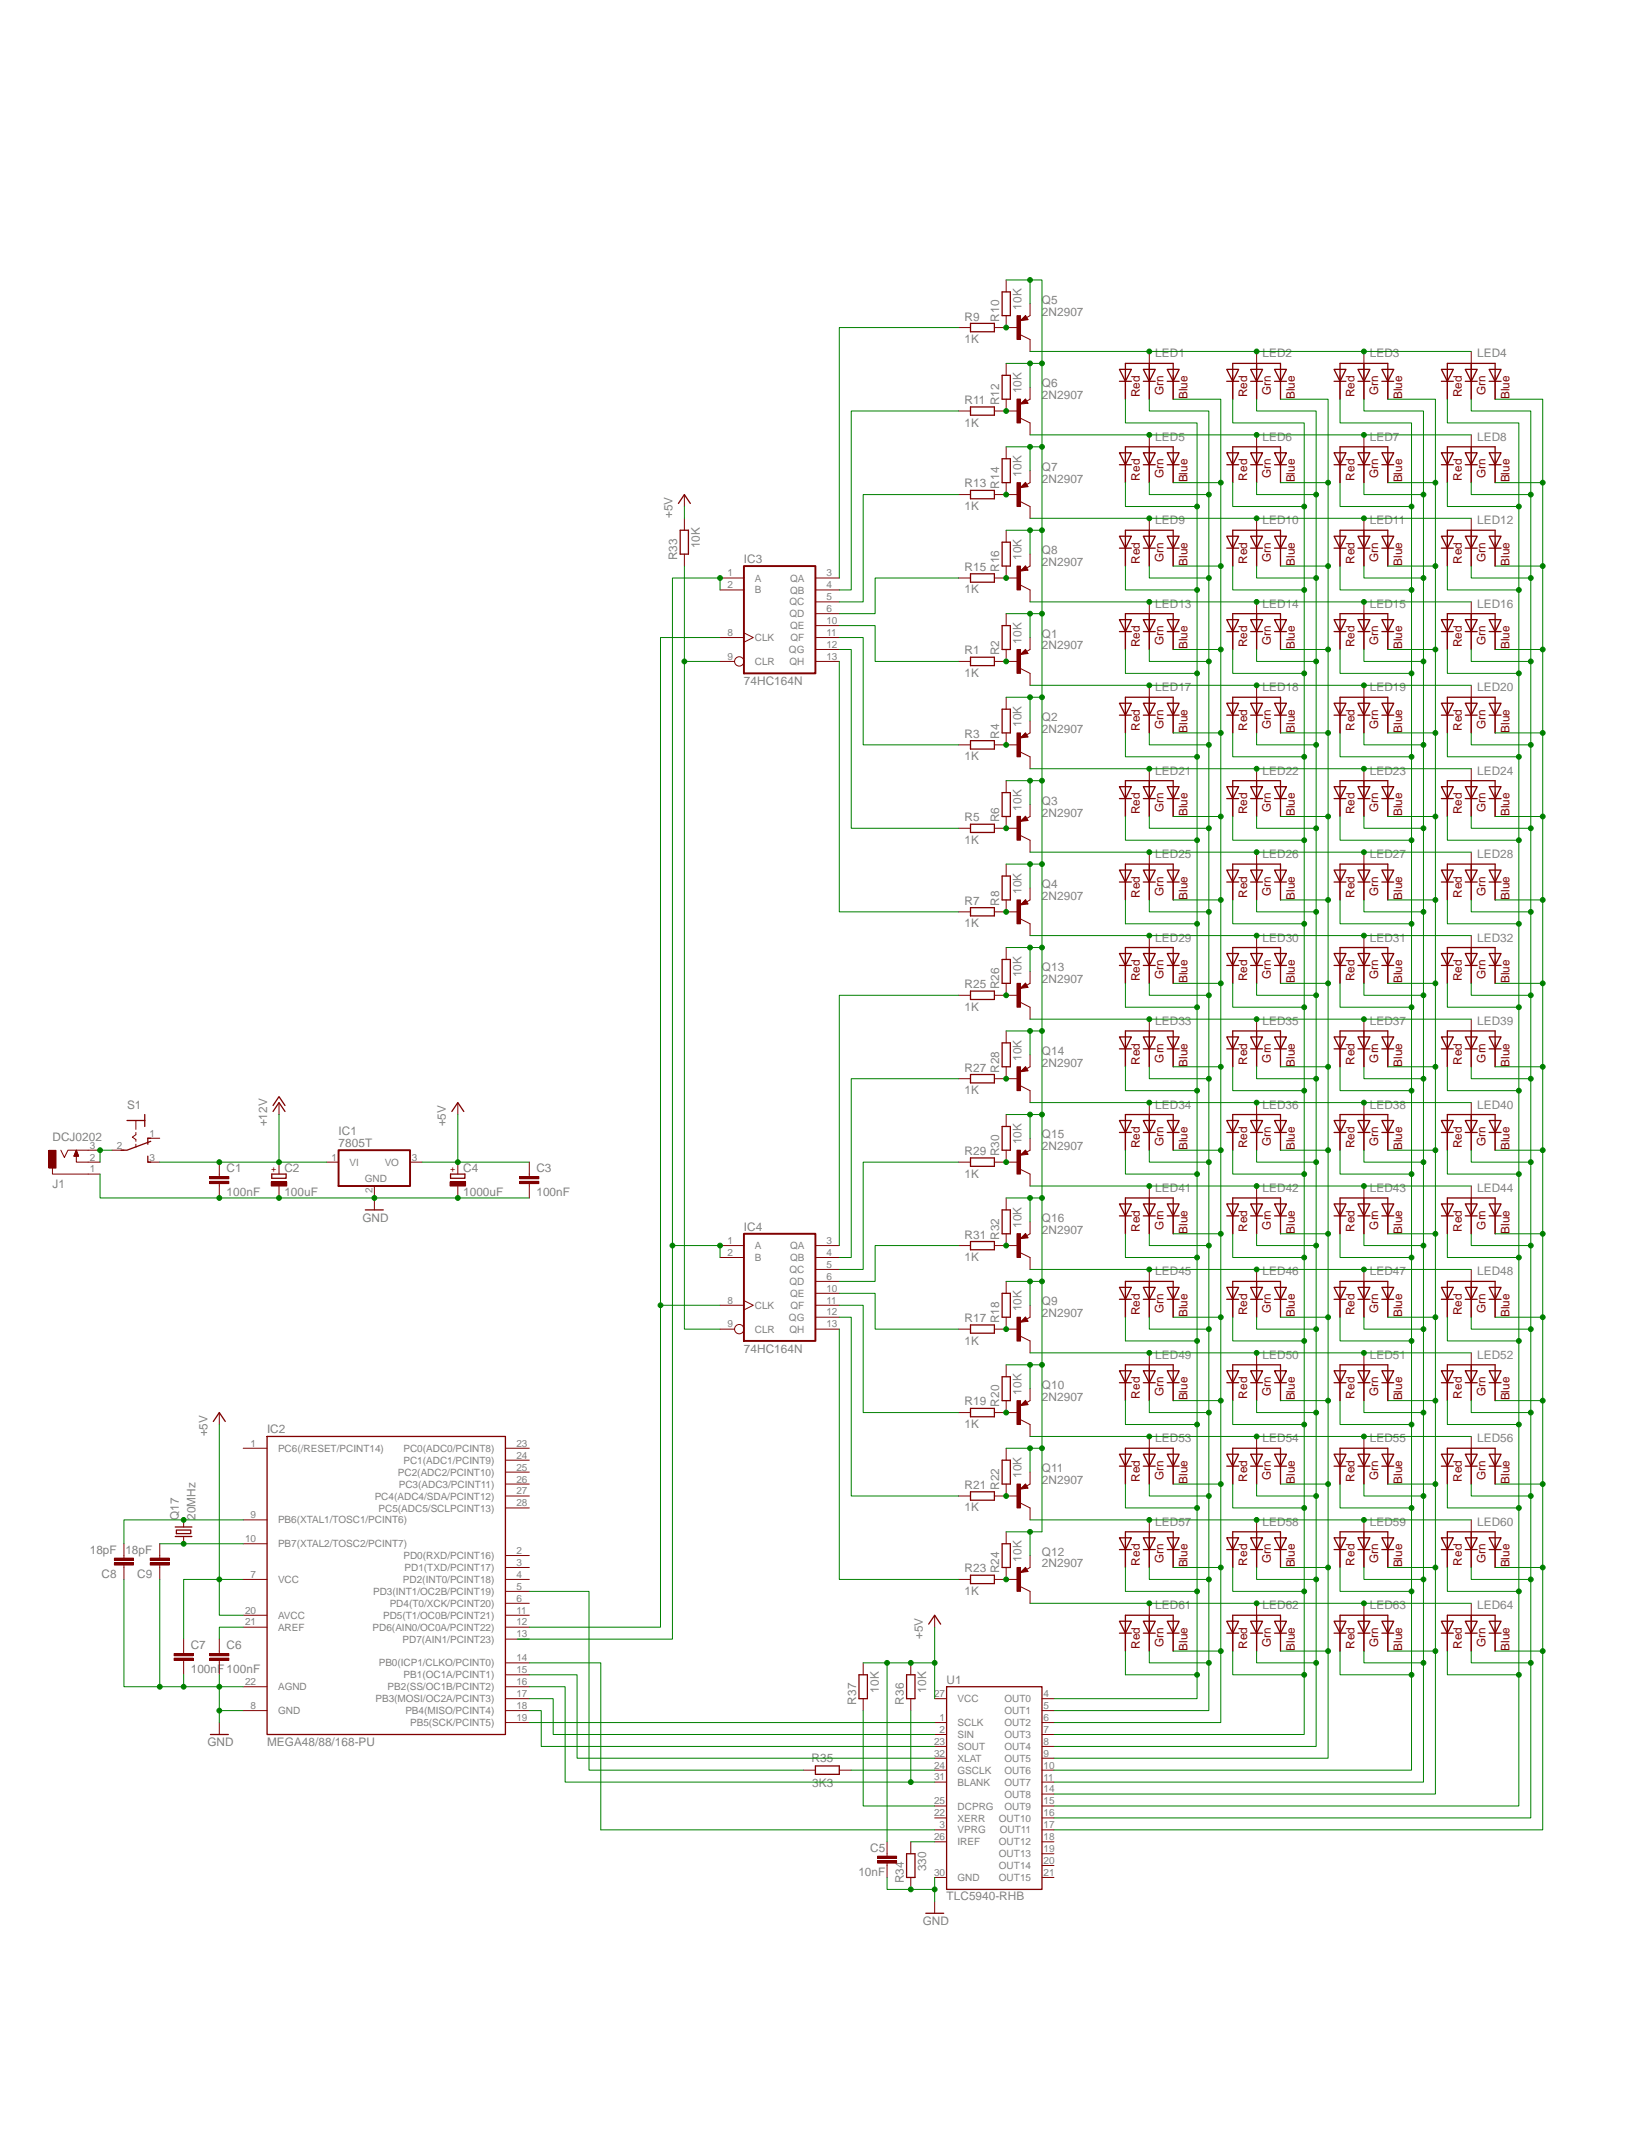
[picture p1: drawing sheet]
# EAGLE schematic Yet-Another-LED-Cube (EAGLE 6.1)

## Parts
C1  100nF  C-EU025-024X044  [C025-024X044]
C2  100uF  CPOL-EUE2.5-7  [E2,5-7]
C3  100nF  C-EU025-024X044  [C025-024X044]
C4  1000uF  CPOL-EUE3.5-10  [E3,5-10]
C5  10nF  C-EU025-024X044  [C025-024X044]
C6  100nF  C-EU025-024X044  [C025-024X044]
C7  100nF  C-EU025-024X044  [C025-024X044]
C8  18pF  C-EU025-024X044  [C025-024X044]
C9  18pF  C-EU025-024X044  [C025-024X044]
IC1  7805T  [TO220H]
IC2  MEGA48/88/168-PU  [DIL28-3]
IC3  74HC164N  [DIL14]
IC4  74HC164N  [DIL14]
J1  DCJ0202  [DCJ0202]
LED1  RGBLED_CAA  [LED5MMRGB2]
LED2  RGBLED_CAA  [LED5MMRGB2]
LED3  RGBLED_CAA  [LED5MMRGB2]
LED4  RGBLED_CAA  [LED5MMRGB2]
LED5  RGBLED_CAA  [LED5MMRGB2]
LED6  RGBLED_CAA  [LED5MMRGB2]
LED7  RGBLED_CAA  [LED5MMRGB2]
LED8  RGBLED_CAA  [LED5MMRGB2]
LED9  RGBLED_CAA  [LED5MMRGB2]
LED10  RGBLED_CAA  [LED5MMRGB2]
LED11  RGBLED_CAA  [LED5MMRGB2]
LED12  RGBLED_CAA  [LED5MMRGB2]
LED13  RGBLED_CAA  [LED5MMRGB2]
LED14  RGBLED_CAA  [LED5MMRGB2]
LED15  RGBLED_CAA  [LED5MMRGB2]
LED16  RGBLED_CAA  [LED5MMRGB2]
LED17  RGBLED_CAA  [LED5MMRGB2]
LED18  RGBLED_CAA  [LED5MMRGB2]
LED19  RGBLED_CAA  [LED5MMRGB2]
LED20  RGBLED_CAA  [LED5MMRGB2]
LED21  RGBLED_CAA  [LED5MMRGB2]
LED22  RGBLED_CAA  [LED5MMRGB2]
LED23  RGBLED_CAA  [LED5MMRGB2]
LED24  RGBLED_CAA  [LED5MMRGB2]
LED25  RGBLED_CAA  [LED5MMRGB2]
LED26  RGBLED_CAA  [LED5MMRGB2]
LED27  RGBLED_CAA  [LED5MMRGB2]
LED28  RGBLED_CAA  [LED5MMRGB2]
LED29  RGBLED_CAA  [LED5MMRGB2]
LED30  RGBLED_CAA  [LED5MMRGB2]
LED31  RGBLED_CAA  [LED5MMRGB2]
LED32  RGBLED_CAA  [LED5MMRGB2]
LED33  RGBLED_CAA  [LED5MMRGB2]
LED34  RGBLED_CAA  [LED5MMRGB2]
LED35  RGBLED_CAA  [LED5MMRGB2]
LED36  RGBLED_CAA  [LED5MMRGB2]
LED37  RGBLED_CAA  [LED5MMRGB2]
LED38  RGBLED_CAA  [LED5MMRGB2]
LED39  RGBLED_CAA  [LED5MMRGB2]
LED40  RGBLED_CAA  [LED5MMRGB2]
LED41  RGBLED_CAA  [LED5MMRGB2]
LED42  RGBLED_CAA  [LED5MMRGB2]
LED43  RGBLED_CAA  [LED5MMRGB2]
LED44  RGBLED_CAA  [LED5MMRGB2]
LED45  RGBLED_CAA  [LED5MMRGB2]
LED46  RGBLED_CAA  [LED5MMRGB2]
LED47  RGBLED_CAA  [LED5MMRGB2]
LED48  RGBLED_CAA  [LED5MMRGB2]
LED49  RGBLED_CAA  [LED5MMRGB2]
LED50  RGBLED_CAA  [LED5MMRGB2]
LED51  RGBLED_CAA  [LED5MMRGB2]
LED52  RGBLED_CAA  [LED5MMRGB2]
LED53  RGBLED_CAA  [LED5MMRGB2]
LED54  RGBLED_CAA  [LED5MMRGB2]
LED55  RGBLED_CAA  [LED5MMRGB2]
LED56  RGBLED_CAA  [LED5MMRGB2]
LED57  RGBLED_CAA  [LED5MMRGB2]
LED58  RGBLED_CAA  [LED5MMRGB2]
LED59  RGBLED_CAA  [LED5MMRGB2]
LED60  RGBLED_CAA  [LED5MMRGB2]
LED61  RGBLED_CAA  [LED5MMRGB2]
LED62  RGBLED_CAA  [LED5MMRGB2]
LED63  RGBLED_CAA  [LED5MMRGB2]
LED64  RGBLED_CAA  [LED5MMRGB2]
Q1  2N2907  [TO18]
Q2  2N2907  [TO18]
Q3  2N2907  [TO18]
Q4  2N2907  [TO18]
Q5  2N2907  [TO18]
Q6  2N2907  [TO18]
Q7  2N2907  [TO18]
Q8  2N2907  [TO18]
Q9  2N2907  [TO18]
Q10  2N2907  [TO18]
Q11  2N2907  [TO18]
Q12  2N2907  [TO18]
Q13  2N2907  [TO18]
Q14  2N2907  [TO18]
Q15  2N2907  [TO18]
Q16  2N2907  [TO18]
Q17  20MHz  CRYSTALHC49S  [HC49/S]
R1  1K  R-EU_0204/2V  [0204V]
R2  10K  R-EU_0204/2V  [0204V]
R3  1K  R-EU_0204/2V  [0204V]
R4  10K  R-EU_0204/2V  [0204V]
R5  1K  R-EU_0204/2V  [0204V]
R6  10K  R-EU_0204/2V  [0204V]
R7  1K  R-EU_0204/2V  [0204V]
R8  10K  R-EU_0204/2V  [0204V]
R9  1K  R-EU_0204/2V  [0204V]
R10  10K  R-EU_0204/2V  [0204V]
R11  1K  R-EU_0204/2V  [0204V]
R12  10K  R-EU_0204/2V  [0204V]
R13  1K  R-EU_0204/2V  [0204V]
R14  10K  R-EU_0204/2V  [0204V]
R15  1K  R-EU_0204/2V  [0204V]
R16  10K  R-EU_0204/2V  [0204V]
R17  1K  R-EU_0204/2V  [0204V]
R18  10K  R-EU_0204/2V  [0204V]
R19  1K  R-EU_0204/2V  [0204V]
R20  10K  R-EU_0204/2V  [0204V]
R21  1K  R-EU_0204/2V  [0204V]
R22  10K  R-EU_0204/2V  [0204V]
R23  1K  R-EU_0204/2V  [0204V]
R24  10K  R-EU_0204/2V  [0204V]
R25  1K  R-EU_0204/2V  [0204V]
R26  10K  R-EU_0204/2V  [0204V]
R27  1K  R-EU_0204/2V  [0204V]
R28  10K  R-EU_0204/2V  [0204V]
R29  1K  R-EU_0204/2V  [0204V]
R30  10K  R-EU_0204/2V  [0204V]
R31  1K  R-EU_0204/2V  [0204V]
R32  10K  R-EU_0204/2V  [0204V]
R33  10K  R-EU_0204/2V  [0204V]
R34  330  R-EU_0204/2V  [0204V]
R35  3K3  R-EU_0204/2V  [0204V]
R36  10K  R-EU_0204/2V  [0204V]
R37  10K  R-EU_0204/2V  [0204V]
S1  320-916  [320-916]
U1  TLC5940-RHB  [QFN-32]

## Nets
+5V: C3.1 C4.+ C5.1 C7.1 IC1.3(VO) IC2.7(VCC) IC2.20(AVCC) R33.2 R36.2 R37.2 U1.27(VCC)
+12V: C1.1 C2.+ IC1.1(VI) S1.3(S)
GND: C1.2 C2.- C3.2 C4.- C5.2 C6.2 C7.2 C8.1 C9.1 IC1.2(GND) IC2.8(GND) IC2.22(AGND) J1.1 R34.1 U1.30(GND)
N$1: J1.2 J1.3 S1.2(P)
N$2: Q1.2(B) R1.2 R2.1
N$3: Q2.2(B) R3.2 R4.1
N$4: Q3.2(B) R5.2 R6.1
N$5: Q4.2(B) R7.2 R8.1
N$6: Q5.2(B) R9.2 R10.1
N$7: Q6.2(B) R11.2 R12.1
N$8: Q7.2(B) R13.2 R14.1
N$9: Q8.2(B) R15.2 R16.1
N$10: LED1.P$1(RED) LED5.P$1(RED) LED9.P$1(RED) LED13.P$1(RED) LED17.P$1(RED) LED21.P$1(RED) LED25.P$1(RED) LED29.P$1(RED) LED33.P$1(RED) LED34.P$1(RED) LED41.P$1(RED) LED45.P$1(RED) LED49.P$1(RED) LED53.P$1(RED) LED57.P$1(RED) LED61.P$1(RED) U1.4(OUT0)
N$11: IC3.12(QG) R5.1
N$12: IC3.11(QF) R3.1
N$13: IC3.10(QE) R1.1
N$14: IC3.3(QA) R9.1
N$15: IC3.4(QB) R11.1
N$16: IC3.5(QC) R13.1
N$17: IC3.6(QD) R15.1
N$18: LED1.P$3(GREEN) LED5.P$3(GREEN) LED9.P$3(GREEN) LED13.P$3(GREEN) LED17.P$3(GREEN) LED21.P$3(GREEN) LED25.P$3(GREEN) LED29.P$3(GREEN) LED33.P$3(GREEN) LED34.P$3(GREEN) LED41.P$3(GREEN) LED45.P$3(GREEN) LED49.P$3(GREEN) LED53.P$3(GREEN) LED57.P$3(GREEN) LED61.P$3(GREEN) U1.5(OUT1)
N$19: Q9.2(B) R17.2 R18.1
N$20: Q10.2(B) R19.2 R20.1
N$21: Q11.2(B) R21.2 R22.1
N$22: Q12.2(B) R23.2 R24.1
N$23: Q13.2(B) R25.2 R26.1
N$24: Q14.2(B) R27.2 R28.1
N$25: Q15.2(B) R29.2 R30.1
N$26: Q16.2(B) R31.2 R32.1
N$27: IC4.12(QG) R21.1
N$28: IC4.11(QF) R19.1
N$29: IC4.10(QE) R17.1
N$30: IC4.3(QA) R25.1
N$31: IC4.4(QB) R27.1
N$32: IC4.5(QC) R29.1
N$33: IC4.6(QD) R31.1
N$34: IC2.19(PB5(SCK/PCINT5)) U1.1(SCLK)
N$35: LED1.P$2(VCC) LED2.P$2(VCC) LED3.P$2(VCC) LED4.P$2(VCC) Q5.3(C)
N$36: IC2.12(PD6(AIN0/OC0A/PCINT22)) IC3.8(CLK) IC4.8(CLK)
N$37: IC3.1(A) IC3.2(B) IC4.1(A) IC4.2(B)
N$38: LED1.P$4(BLUE) LED5.P$4(BLUE) LED9.P$4(BLUE) LED13.P$4(BLUE) LED17.P$4(BLUE) LED21.P$4(BLUE) LED25.P$4(BLUE) LED29.P$4(BLUE) LED33.P$4(BLUE) LED34.P$4(BLUE) LED41.P$4(BLUE) LED45.P$4(BLUE) LED49.P$4(BLUE) LED53.P$4(BLUE) LED57.P$4(BLUE) LED61.P$4(BLUE) U1.6(OUT2)
N$39: IC2.17(PB3(MOSI/OC2A/PCINT3)) U1.2(SIN)
N$40: IC3.9(CLR) IC4.9(CLR) R33.1
N$41: LED5.P$2(VCC) LED6.P$2(VCC) LED7.P$2(VCC) LED8.P$2(VCC) Q6.3(C)
N$42: LED2.P$1(RED) LED6.P$1(RED) LED10.P$1(RED) LED14.P$1(RED) LED18.P$1(RED) LED22.P$1(RED) LED26.P$1(RED) LED30.P$1(RED) LED35.P$1(RED) LED36.P$1(RED) LED42.P$1(RED) LED46.P$1(RED) LED50.P$1(RED) LED54.P$1(RED) LED58.P$1(RED) LED62.P$1(RED) U1.7(OUT3)
N$43: LED2.P$3(GREEN) LED6.P$3(GREEN) LED10.P$3(GREEN) LED14.P$3(GREEN) LED18.P$3(GREEN) LED22.P$3(GREEN) LED26.P$3(GREEN) LED30.P$3(GREEN) LED35.P$3(GREEN) LED36.P$3(GREEN) LED42.P$3(GREEN) LED46.P$3(GREEN) LED50.P$3(GREEN) LED54.P$3(GREEN) LED58.P$3(GREEN) LED62.P$3(GREEN) U1.8(OUT4)
N$44: LED2.P$4(BLUE) LED6.P$4(BLUE) LED10.P$4(BLUE) LED14.P$4(BLUE) LED18.P$4(BLUE) LED22.P$4(BLUE) LED26.P$4(BLUE) LED30.P$4(BLUE) LED35.P$4(BLUE) LED36.P$4(BLUE) LED42.P$4(BLUE) LED46.P$4(BLUE) LED50.P$4(BLUE) LED54.P$4(BLUE) LED58.P$4(BLUE) LED62.P$4(BLUE) U1.9(OUT5)
N$45: IC3.13(QH) R7.1
N$46: LED3.P$1(RED) LED7.P$1(RED) LED11.P$1(RED) LED15.P$1(RED) LED19.P$1(RED) LED23.P$1(RED) LED27.P$1(RED) LED31.P$1(RED) LED37.P$1(RED) LED38.P$1(RED) LED43.P$1(RED) LED47.P$1(RED) LED51.P$1(RED) LED55.P$1(RED) LED59.P$1(RED) LED63.P$1(RED) U1.10(OUT6)
N$47: LED3.P$3(GREEN) LED7.P$3(GREEN) LED11.P$3(GREEN) LED15.P$3(GREEN) LED19.P$3(GREEN) LED23.P$3(GREEN) LED27.P$3(GREEN) LED31.P$3(GREEN) LED37.P$3(GREEN) LED38.P$3(GREEN) LED43.P$3(GREEN) LED47.P$3(GREEN) LED51.P$3(GREEN) LED55.P$3(GREEN) LED59.P$3(GREEN) LED63.P$3(GREEN) U1.11(OUT7)
N$48: LED3.P$4(BLUE) LED7.P$4(BLUE) LED11.P$4(BLUE) LED15.P$4(BLUE) LED19.P$4(BLUE) LED23.P$4(BLUE) LED27.P$4(BLUE) LED31.P$4(BLUE) LED37.P$4(BLUE) LED38.P$4(BLUE) LED43.P$4(BLUE) LED47.P$4(BLUE) LED51.P$4(BLUE) LED55.P$4(BLUE) LED59.P$4(BLUE) LED63.P$4(BLUE) U1.14(OUT8)
N$49: IC2.18(PB4(MISO/PCINT4)) U1.23(SOUT)
N$50: LED4.P$1(RED) LED8.P$1(RED) LED12.P$1(RED) LED16.P$1(RED) LED20.P$1(RED) LED24.P$1(RED) LED28.P$1(RED) LED32.P$1(RED) LED39.P$1(RED) LED40.P$1(RED) LED44.P$1(RED) LED48.P$1(RED) LED52.P$1(RED) LED56.P$1(RED) LED60.P$1(RED) LED64.P$1(RED) U1.15(OUT9)
N$51: LED4.P$3(GREEN) LED8.P$3(GREEN) LED12.P$3(GREEN) LED16.P$3(GREEN) LED20.P$3(GREEN) LED24.P$3(GREEN) LED28.P$3(GREEN) LED32.P$3(GREEN) LED39.P$3(GREEN) LED40.P$3(GREEN) LED44.P$3(GREEN) LED48.P$3(GREEN) LED52.P$3(GREEN) LED56.P$3(GREEN) LED60.P$3(GREEN) LED64.P$3(GREEN) U1.16(OUT10)
N$52: LED4.P$4(BLUE) LED8.P$4(BLUE) LED12.P$4(BLUE) LED16.P$4(BLUE) LED20.P$4(BLUE) LED24.P$4(BLUE) LED28.P$4(BLUE) LED32.P$4(BLUE) LED39.P$4(BLUE) LED40.P$4(BLUE) LED44.P$4(BLUE) LED48.P$4(BLUE) LED52.P$4(BLUE) LED56.P$4(BLUE) LED60.P$4(BLUE) LED64.P$4(BLUE) U1.17(OUT11)
N$53: Q1.1(E) Q2.1(E) Q3.1(E) Q4.1(E) Q5.1(E) Q6.1(E) Q7.1(E) Q8.1(E) Q9.1(E) Q10.1(E) Q11.1(E) Q12.1(E) Q13.1(E) Q14.1(E) Q15.1(E) Q16.1(E) R2.2 R4.2 R6.2 R8.2 R10.2 R12.2 R14.2 R16.2 R18.2 R20.2 R22.2 R24.2 R26.2 R28.2 R30.2 R32.2
N$54: IC2.15(PB1(OC1A/PCINT1)) U1.32(XLAT)
N$55: IC2.5(PD3(INT1/OC2B/PCINT19)) R35.2
N$56: IC2.16(PB2(SS/OC1B/PCINT2)) R36.1 U1.31(BLANK)
N$57: IC2.14(PB0(ICP1/CLKO/PCINT0)) U1.3(VPRG)
N$58: R34.2 U1.26(IREF)
N$59: R35.1 U1.24(GSCLK)
N$60: R37.1 U1.25(DCPRG)
N$61: LED33.P$2(VCC) LED35.P$2(VCC) LED37.P$2(VCC) LED39.P$2(VCC) Q13.3(C)
N$62: LED34.P$2(VCC) LED36.P$2(VCC) LED38.P$2(VCC) LED40.P$2(VCC) Q14.3(C)
N$63: LED61.P$2(VCC) LED62.P$2(VCC) LED63.P$2(VCC) LED64.P$2(VCC) Q12.3(C)
N$64: LED57.P$2(VCC) LED58.P$2(VCC) LED59.P$2(VCC) LED60.P$2(VCC) Q11.3(C)
N$65: LED53.P$2(VCC) LED54.P$2(VCC) LED55.P$2(VCC) LED56.P$2(VCC) Q10.3(C)
N$66: LED49.P$2(VCC) LED50.P$2(VCC) LED51.P$2(VCC) LED52.P$2(VCC) Q9.3(C)
N$67: LED45.P$2(VCC) LED46.P$2(VCC) LED47.P$2(VCC) LED48.P$2(VCC) Q16.3(C)
N$68: LED41.P$2(VCC) LED42.P$2(VCC) LED43.P$2(VCC) LED44.P$2(VCC) Q15.3(C)
N$69: IC4.13(QH) R23.1
N$70: C6.1 IC2.21(AREF)
N$72: C8.2 IC2.9(PB6(XTAL1/TOSC1/PCINT6)) Q17.2
N$73: C9.2 IC2.10(PB7(XTAL2/TOSC2/PCINT7)) Q17.1
N$124: LED29.P$2(VCC) LED30.P$2(VCC) LED31.P$2(VCC) LED32.P$2(VCC) Q4.3(C)
N$125: LED25.P$2(VCC) LED26.P$2(VCC) LED27.P$2(VCC) LED28.P$2(VCC) Q3.3(C)
N$126: LED21.P$2(VCC) LED22.P$2(VCC) LED23.P$2(VCC) LED24.P$2(VCC) Q2.3(C)
N$127: LED17.P$2(VCC) LED18.P$2(VCC) LED19.P$2(VCC) LED20.P$2(VCC) Q1.3(C)
N$128: LED13.P$2(VCC) LED14.P$2(VCC) LED15.P$2(VCC) LED16.P$2(VCC) Q8.3(C)
N$129: LED9.P$2(VCC) LED10.P$2(VCC) LED11.P$2(VCC) LED12.P$2(VCC) Q7.3(C)
Unconnected: IC2.1(PC6(/RESET/PCINT14)) IC2.2(PD0(RXD/PCINT16)) IC2.3(PD1(TXD/PCINT17)) IC2.4(PD2(INT0/PCINT18)) IC2.6(PD4(T0/XCK/PCINT20)) IC2.11(PD5(T1/OC0B/PCINT21)) IC2.13(PD7(AIN1/PCINT23)) IC2.23(PC0(ADC0/PCINT8)) IC2.24(PC1(ADC1/PCINT9)) IC2.25(PC2(ADC2/PCINT10)) IC2.26(PC3(ADC3/PCINT11)) IC2.27(PC4(ADC4/SDA/PCINT12)) IC2.28(PC5(ADC5/SCLPCINT13)) S1.1(O) U1.18(OUT12) U1.19(OUT13) U1.20(OUT14) U1.21(OUT15) U1.22(XERR)

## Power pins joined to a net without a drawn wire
GND: IC3.7(GND) IC4.7(GND)
VCC: IC3.14(VCC) IC4.14(VCC)
